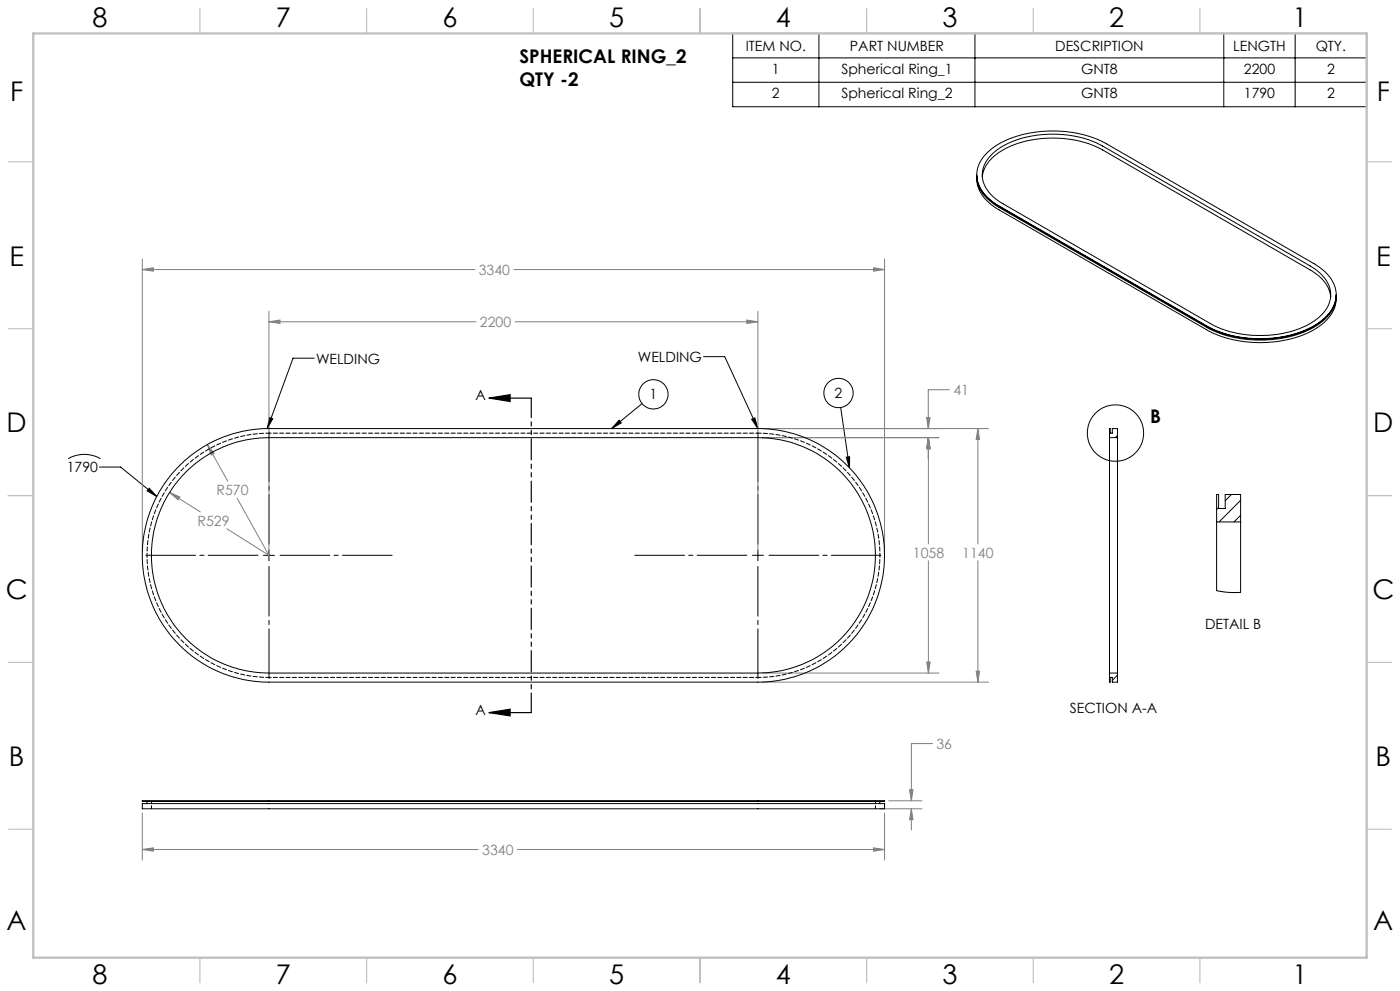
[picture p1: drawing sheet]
<svg xmlns="http://www.w3.org/2000/svg" width="420mm" height="297mm" viewBox="0 0 420 297" stroke-linecap="round" stroke-linejoin="round" font-family="sans-serif">
<g fill="none" stroke="#000" stroke-width=".3">
<path d="M219.8 10h190.2v22h-190.2zM219.8 17.4h190.2M245.7 10v22M292.5 10v22M367.1 10v22M388.5 10v22M219.8 24.7h190.2M94.3 107.3h-6.4l-7.7 21.1M211.1 106.9h6.3l10 21.5M20.5 137.5a9.6 9.6 0 0 1 9.6 0M29.8 140h6.4l10.8 8.8M80.9 125.2l.9 .3-1.6 2.9z"/>
<path d="M185.7 125.9l.7 .8-2.9 1.7zM192.6 121l-9.1 7.4M225.5 125.7l.9-.5 1 3.2zM252.2 122.1l2.6 18.1M253.9 137l1-.1-.1 3.3zM44.8 146.3l2.2 2.5-2.9-1.7zM79 166.4h3.3M80.7 164.8v3.3"/>
<circle cx="196" cy="118.2" r="4.4"/>
<circle cx="251.6" cy="117.8" r="4.4"/>
<circle cx="334.6" cy="129.8" r="8.4"/>
</g>
<path d="M146.7 119.3l6.3-1v2zM146.7 119.3h12.7M146.7 213.6l6.3-1.1v2.1zM146.7 213.6h12.7" fill="none" stroke="#000" stroke-width=".35"/>
<g fill="none" stroke="#808080" stroke-width=".3">
<path d="M42.7 77.6v87.6M265.4 77.6v87.6M42.7 80.8l3.3-.5v1zM42.7 80.8h99.8M80.7 96.4l3.3-.5v1zM80.7 93.3v71.9M80.7 96.4h62.1M154.2 80.8h111.2M154.5 96.4h72.9M224 95.9l3.4 .5-3.4 .5zM227.4 93.3v71.9M262 80.3l3.4 .5-3.4 .5z"/>
<path d="M284.8 116.8h-6.3v11.6M62.2 133.2l2 2.7-.8 .5zM62.2 133.2l6.1 11M228.6 128.4h67.9M228.6 131.2h53.1M278 125.1h1l-.5 3.3zM278.5 131.2l.5 3.3h-1zM278.5 131.2v6.3M278.5 131.2v31.8M293.4 128.4l.5 3.3h-1.1zM293.4 128.4v34.6M50.9 147.6l3 1.3-.5 .9z"/>
<path d="M50.9 147.6l9.2 5.8M71.1 149.3l9.6 17.1-12.6-7.9M278.5 168.1v33.6M293.4 168.1v36.3M278 198.4h1l-.5 3.3zM228.6 204.4h67.9M228.6 201.7h53.1M292.8 201.2h1.1l-.5 3.2zM266.6 240h10M272.9 236.7h1l-.5 3.3zM279.8 222.8h-6.4v17.2M42.7 254.6l3.3-.5v1z"/>
<path d="M42.7 243.7v14.1M42.7 254.6h100.8M155.2 254.6h110.2M262 254.1l3.4 .5-3.4 .5zM263.9 242.4h12.7M265.4 243.7v14.1M273.4 242.4l.5 3.3h-1zM273.4 242.4v6.3"/>
</g>
<path d="M77.4 166.4h-33.6M80.7 163.1v-33.6M80.7 169.8v33.6M84 166.4h33.6M224 166.4h-33.6M227.4 163.1v-33.6M227.4 169.8v33.6M230.7 166.4h33.6" fill="none" stroke="#000" stroke-width=".3" stroke-dasharray="15.2 1.3 1.3 1.3" stroke-dashoffset=".3"/>
<path d="M227.4 166.4h1.6M227.4 166.4v-1.6M227.4 166.4h-1.7M227.4 166.4v1.7" fill="none" stroke="#000" stroke-width=".3" stroke-dasharray="15.2 1.3 1.3 1.3"/>
<path d="M159.4 119.3v94.2" fill="none" stroke="#000" stroke-width=".35" stroke-dasharray="6.3 1.3 1.3 1.3 1.3 1.3" stroke-dashoffset=".5"/>
<g fill="none" stroke="#c0c0c0" stroke-width=".35">
<path d="M60 2.5v7.5M110 2.5v7.5M160 2.5v7.5M210 2.5v7.5M260 2.5v7.5M310 2.5v7.5M360 2.5v7.5M2.5 48.5h7.5M410 48.5h7.5M2.5 98.5h7.5M410 98.5h7.5M2.5 148.5h7.5"/>
<path d="M410 148.5h7.5M2.5 198.5h7.5M410 198.5h7.5M2.5 248.5h7.5M410 248.5h7.5M60 287v7.5M110 287v7.5M160 287v7.5M210 287v7.5M260 287v7.5M310 287v7.5M360 287v7.5"/>
</g>
<path d="M10 10h400v277h-400z" fill="none" stroke="#c0c0c0" stroke-width=".7"/>
<g fill="#000">
<path d="M146.7 119.3l6.3-1v2zM146.7 213.6l6.3-1.1v2.1z"/>
<path d="M44.8 146.3l2.2 2.5-2.9-1.7zM185.7 125.9l.7 .8-2.9 1.7zM253.9 137l1-.1-.1 3.3zM80.9 125.2l.9 .3-1.6 2.9zM225.5 125.7l.9-.5 1 3.2z"/>
</g>
<path d="M80.7 96.4l3.3-.5v1zM224 95.9l3.4 .5-3.4 .5zM42.7 80.8l3.3-.5v1zM262 80.3l3.4 .5-3.4 .5zM293.4 128.4l.5 3.3h-1.1zM292.8 201.2h1.1l-.5 3.2zM278.5 131.2l.5 3.3h-1zM278 198.4h1l-.5 3.3zM50.9 147.6l2.5 2.2 .5-.9zM62.2 133.2l1.2 3.2 .8-.5zM278 125.1h1l-.5 3.3zM278.5 131.2l.5 3.3h-1zM42.7 254.6l3.3-.5v1zM262 254.1l3.4 .5-3.4 .5zM272.9 236.7h1l-.5 3.3zM273.4 242.4l.5 3.3h-1z" fill="#808080"/>
<g fill="none" stroke="#000" stroke-width=".3">
<path d="M293 52.4a11.2 11.2 0 0 0 6.3 9.2l62.7 36.2a35.4 35.4 0 0 0 33-.5 10.9 10.9 0 0 0 5.9-9M293 52.8a10.9 10.9 0 0 0 6.3 9.8l62.7 36.2a35.1 35.1 0 0 0 33-.5 10.8 10.8 0 0 0 5.9-9.5M293.1 52.7a10.8 10.8 0 0 0 5.8 9l63.1 36.4a35.5 35.5 0 0 0 32.6-.3 11 11 0 0 0 6.3-9.2M294.7 53a11 11 0 0 1 6.6-8.3 33.3 33.3 0 0 1 29.5 .2l62.2 36a10.9 10.9 0 0 1 6.2 8M296.1 45.8a28.4 28.4 0 0 1 18.5-6.5 34.3 34.3 0 0 1 17.4 3.8l62.2 35.9a11.8 11.8 0 0 1 6.7 9 11 11 0 0 1-6.3 9.4 35.5 35.5 0 0 1-32.6 .2l-62.3-35.9a11.5 11.5 0 0 1-6.7-9.3 9.3 9.3 0 0 1 3.1-6.6zM297.8 46a27.7 27.7 0 0 1 19.7-5.8 30.2 30.2 0 0 1 13.3 3.6l62.2 35.9a10.5 10.5 0 0 1 6.2 8.9 10.9 10.9 0 0 1-6.6 8.6 33.3 33.3 0 0 1-29.5-.2l-62.2-35.9a10.2 10.2 0 0 1-6.2-9.3 9.3 9.3 0 0 1 3.1-5.8zM53.8 139.6a38 38 0 0 1 26.9-11.2h146.7a38 38 0 0 1 38 38 38 38 0 0 1-38 38h-146.7a38 38 0 0 1-35.1-23.4 38 38 0 0 1 8.2-41.4zM332.8 131.2v70.5M332.8 131.2h2.4M332.8 131.2v-2.8h.3v1.4h.6v-1.4h1.5v2.8M335.2 130.5l-.6 .7M335.2 131.2v70.5"/>
<path d="M55.7 141.5a35.3 35.3 0 0 1 25-10.3h146.7a35.3 35.3 0 0 1 35.2 35.2 35.3 35.3 0 0 1-35.2 35.3h-146.7a35.3 35.3 0 0 1-32.6-21.8 35.3 35.3 0 0 1 7.6-38.4zM365 156.4v20.6l4.2 .6 3-.1v-21.1M365 156.4v-8.2h.6v4.2h2v-4.2h4.6v8.2M365 156.4h7.2M365.6 152.1l-.6 .6M369.4 148.2l-1.8 1.9M372.2 150l-6.5 6.4M372.2 154.4l-2 2M332.8 201.7h2.4M332.8 201.7v2.7h.3v-1.4h.6v1.4h1.5v-2.7M335.2 202.3l-1.5 1.6M42.7 240h222.7v.2h-222.7z"/>
<path d="M42.7 240.8h222.7v1.6h-222.7zM44.1 240.2v.6M263.9 240.2v.6"/>
</g>
<path d="M227.4 129.8h-146.7M80.7 203h146.7" fill="none" stroke="#000" stroke-width=".3" stroke-dasharray="1.3 .6" stroke-dashoffset=".6"/>
<path d="M80.7 129.8a36.6 36.6 0 0 0-36.6 36.6 36.6 36.6 0 0 0 36.6 36.6M227.4 203a36.6 36.6 0 0 0 36.6-36.6 36.6 36.6 0 0 0-36.6-36.6" fill="none" stroke="#000" stroke-width=".3" stroke-dasharray="1.3 .6" stroke-dashoffset=".3"/>
<path d="M45.4 240v2.4M262.6 242.4v-2.4" fill="none" stroke="#000" stroke-width=".3" stroke-dasharray="1.3 .6" stroke-dashoffset=".4"/>
<g font-size="8.1">
<text x="27.8" y="8">8</text>
<text x="82.8" y="8">7</text>
<text x="132.8" y="8">6</text>
<text x="182.8" y="8">5</text>
<text x="232.8" y="8">4</text>
<text x="282.8" y="8">3</text>
<text x="332.8" y="8">2</text>
<text x="387.8" y="8">1</text>
<text x="3" y="30.4">F</text>
<text x="413" y="30.4">F</text>
<text x="2.8" y="79.6">E</text>
<text x="412.8" y="79.6">E</text>
<text x="2" y="129.6">D</text>
<text x="412" y="129.6">D</text>
<text x="1.7" y="179.6">C</text>
<text x="411.7" y="179.6">C</text>
<text x="2.7" y="229.6">B</text>
<text x="412.7" y="229.6">B</text>
<text x="2" y="278.9">A</text>
<text x="412" y="278.9">A</text>
<text x="27.8" y="295">8</text>
<text x="82.8" y="295">7</text>
<text x="132.8" y="295">6</text>
<text x="182.8" y="295">5</text>
<text x="232.8" y="295">4</text>
<text x="282.8" y="295">3</text>
<text x="332.8" y="295">2</text>
<text x="387.8" y="295">1</text>
</g>
<g font-size="5.6">
<text x="155.9" y="19">SPHERICAL RING_2</text>
<text x="155.9" y="25.6">QTY -2</text>
<text x="345.1" y="126.9">B</text>
</g>
<g font-size="4.2">
<text x="223.7" y="15.2">ITEM NO.</text>
<text x="255" y="15.2">PART NUMBER</text>
<text x="316.6" y="15.2">DESCRIPTION</text>
<text x="370" y="15.2">LENGTH</text>
<text x="394.7" y="15.2">QTY.</text>
<text x="231.6" y="22.1">1</text>
<text x="252.4" y="22.1">Spherical Ring_1</text>
<text x="324.3" y="22.1">GNT8</text>
<text x="373.2" y="22.1">2200</text>
<text x="398.1" y="22.1">2</text>
<text x="231.6" y="29.5">2</text>
<text x="252.4" y="29.5">Spherical Ring_2</text>
<text x="324.3" y="29.5">GNT8</text>
<text x="373.2" y="29.5">1790</text>
<text x="398.1" y="29.5">2</text>
<text x="94.8" y="109">WELDING</text>
<text x="191.4" y="108.5">WELDING</text>
<text x="142.7" y="120">A</text>
<text x="194.9" y="119.7">1</text>
<text x="250.4" y="119.3">2</text>
<text x="20" y="141.5">1790</text>
<text x="361.5" y="188.5">DETAIL B</text>
<text x="142.7" y="214.2">A</text>
<text x="320.9" y="213.8">SECTION A-A</text>
</g>
<g font-size="4.2" fill="#808080">
<text x="143.6" y="82.4">3340</text>
<text x="144" y="98">2200</text>
<text x="286" y="118.4">41</text>
<text x="64.9" y="148.3">R570</text>
<text x="59.3" y="157.5">R529</text>
<text x="273.9" y="167.1">1058</text>
<text x="288.7" y="167.1">1140</text>
<text x="280.9" y="224.4">36</text>
<text x="144.7" y="256.2">3340</text>
</g>
</svg>
